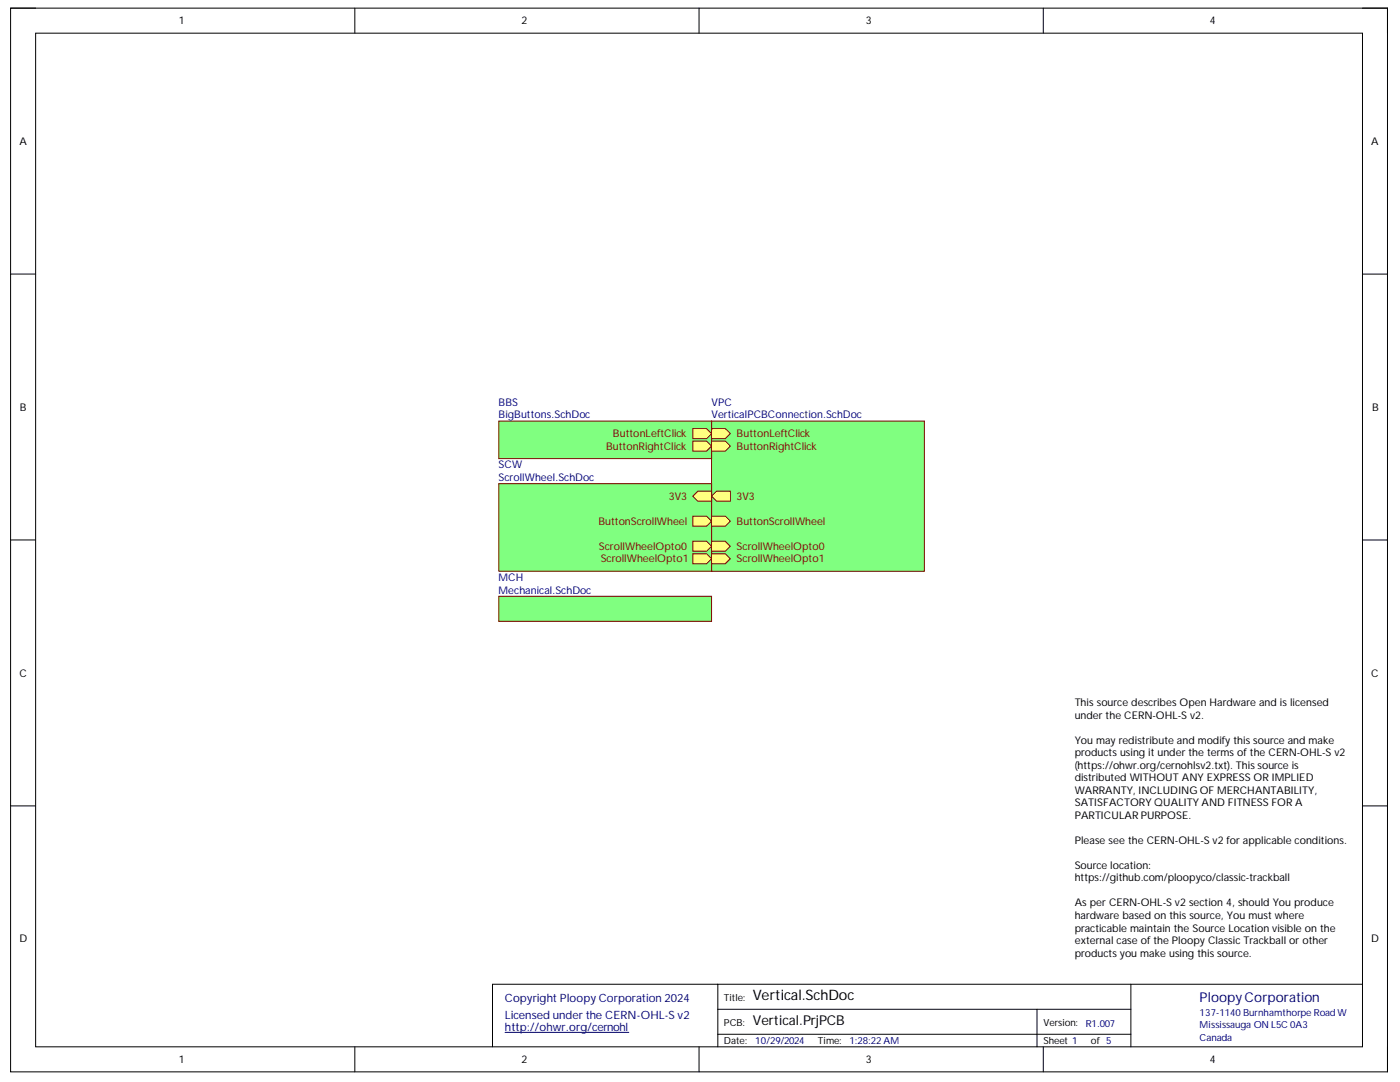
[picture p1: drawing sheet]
<svg xmlns="http://www.w3.org/2000/svg" width="279mm" height="216mm" viewBox="0 0 279 216" stroke-linecap="round" stroke-linejoin="round" font-family="sans-serif">
<path d="M2.1 1.6h274.8v212.3h-274.8z" fill="none" stroke="#000" stroke-width=".2"/>
<path d="M7.1 6.6h264.8v202.3h-264.8z" fill-rule="evenodd" fill="#fff"/>
<g fill="none" stroke="#000" stroke-width=".2">
<path d="M2.1 1.6h5M7.1 6.6h264.8v202.3h-264.8zM70.8 1.6v5M139.5 1.6v5M208.2 1.6v5M271.9 1.6h5v5M2.1 54.7h5M271.9 54.7h5M2.1 107.7h5M271.9 107.8h5M2.1 160.8h5M271.9 160.8h5"/>
<path d="M143.3 196.4v12.5M225.7 196.4v12.5M271.9 196.4h-173.6v12.5M70.8 208.9v5M139.5 208.9v5M143.3 201.4h82.4M143.3 206.4h82.4M207 201.4v7.5M208.2 208.9v5M276.9 208.9v5"/>
</g>
<path d="M100.8 206h24.7" fill="none" stroke="#000080" stroke-width=".2"/>
<path d="M99.5 119h42.5v5h-42.5z" fill-rule="evenodd" fill="#80ff80"/>
<path d="M99.5 119h42.5v5h-42.5z" fill="none" stroke="#800000" stroke-width=".2"/>
<path d="M142 84h42.5v30h-42.5z" fill-rule="evenodd" fill="#80ff80"/>
<path d="M142 84h42.5v30h-42.5z" fill="none" stroke="#800000" stroke-width=".2"/>
<path d="M142 99l1-1h2.8v2h-2.8z" fill-rule="evenodd" fill="#ffff80"/>
<path d="M142 99l1-1h2.8v2h-2.8z" fill="none" stroke="#800000" stroke-width=".2"/>
<path d="M142 88h2.8l1 1-1 1h-2.8z" fill-rule="evenodd" fill="#ffff80"/>
<path d="M142 88h2.8l1 1-1 1h-2.8z" fill="none" stroke="#800000" stroke-width=".2"/>
<path d="M142 85.5h2.8l1 1-1 1h-2.8z" fill-rule="evenodd" fill="#ffff80"/>
<path d="M142 85.5h2.8l1 1-1 1h-2.8z" fill="none" stroke="#800000" stroke-width=".2"/>
<path d="M142 110.5h2.8l1 1-1 1h-2.8z" fill-rule="evenodd" fill="#ffff80"/>
<path d="M142 110.5h2.8l1 1-1 1h-2.8z" fill="none" stroke="#800000" stroke-width=".2"/>
<path d="M142 108h2.8l1 1-1 1h-2.8z" fill-rule="evenodd" fill="#ffff80"/>
<path d="M142 108h2.8l1 1-1 1h-2.8z" fill="none" stroke="#800000" stroke-width=".2"/>
<path d="M142 103h2.8l1 1-1 1h-2.8z" fill-rule="evenodd" fill="#ffff80"/>
<path d="M142 103h2.8l1 1-1 1h-2.8z" fill="none" stroke="#800000" stroke-width=".2"/>
<path d="M99.5 84h42.5v7.5h-42.5z" fill-rule="evenodd" fill="#80ff80"/>
<path d="M99.5 84h42.5v7.5h-42.5z" fill="none" stroke="#800000" stroke-width=".2"/>
<path d="M138.3 88h2.7l1 1-1 1h-2.7z" fill-rule="evenodd" fill="#ffff80"/>
<path d="M138.3 88h2.7l1 1-1 1h-2.7z" fill="none" stroke="#800000" stroke-width=".2"/>
<path d="M138.3 85.5h2.7l1 1-1 1h-2.7z" fill-rule="evenodd" fill="#ffff80"/>
<path d="M138.3 85.5h2.7l1 1-1 1h-2.7z" fill="none" stroke="#800000" stroke-width=".2"/>
<path d="M99.5 96.5h42.5v17.5h-42.5z" fill-rule="evenodd" fill="#80ff80"/>
<path d="M99.5 96.5h42.5v17.5h-42.5z" fill="none" stroke="#800000" stroke-width=".2"/>
<path d="M138.3 99l1-1h2.7v2h-2.7z" fill-rule="evenodd" fill="#ffff80"/>
<path d="M138.3 99l1-1h2.7v2h-2.7z" fill="none" stroke="#800000" stroke-width=".2"/>
<path d="M138.3 110.5h2.7l1 1-1 1h-2.7z" fill-rule="evenodd" fill="#ffff80"/>
<path d="M138.3 110.5h2.7l1 1-1 1h-2.7z" fill="none" stroke="#800000" stroke-width=".2"/>
<path d="M138.3 108h2.7l1 1-1 1h-2.7z" fill-rule="evenodd" fill="#ffff80"/>
<path d="M138.3 108h2.7l1 1-1 1h-2.7z" fill="none" stroke="#800000" stroke-width=".2"/>
<path d="M138.3 103h2.7l1 1-1 1h-2.7z" fill-rule="evenodd" fill="#ffff80"/>
<path d="M138.3 103h2.7l1 1-1 1h-2.7z" fill="none" stroke="#800000" stroke-width=".2"/>
<path d="M214.5 139h54.9v54.9h-54.9z" fill-rule="evenodd" fill="#fff"/>
<path d="M214.5 139h54.9v54.9h-54.9z" fill="none" stroke="#fff" stroke-width=".2"/>
<text font-size="2.9" x="150.2" y="199.6">Vertical.SchDoc</text>
<text font-size="2.7" fill="#000080" x="239.4" y="199.8">PloopyCorporation</text>
<text font-size="2.7" x="150.2" y="204.6">Vertical.PrjPCB</text>
<g font-size="2.3" fill="#000080">
<text x="100.8" y="200">CopyrightPloopyCorporation2024</text>
<text x="100.8" y="203.2">LicensedundertheCERN-OHL-Sv2</text>
<text x="100.8" y="205.8">http://ohw</text>
<text x="112.1" y="205.8">r.org/cernohl</text>
</g>
<g font-size="2.1">
<text x="35.7" y="4.8">1</text>
<text x="104.1" y="4.8">2</text>
<text x="172.8" y="4.8">3</text>
<text x="241.4" y="4.8">4</text>
<text x="3.9" y="28.9">A</text>
<text x="273.7" y="28.9">A</text>
<text x="4" y="82">B</text>
<text x="273.8" y="82">B</text>
<text x="3.9" y="135">C</text>
<text x="273.7" y="135">C</text>
<text x="214.5" y="141">Thissource describesOpen Hardw</text>
<text x="214.5" y="143.4">under the CERN-OHL-S v2.</text>
<text x="247.7" y="141">are and islicensed</text>
<text x="214.5" y="148.4">You may redistribute andmodify thissource andmake</text>
<text x="214.5" y="150.9">productsusingit under the termsof the CERN-OHL-S v2</text>
<text x="214.5" y="153.4">(https://ohw</text>
<text x="214.5" y="155.9">distributed WITHOUTANY EXPRESS ORIMPLIED</text>
<text x="226.1" y="153.4">r.org/cernohlsv2.txt). Thissourceis</text>
<text x="214.5" y="158.4">WARRANTY, INCLUDINGOFMERCHANTABILITY,</text>
<text x="214.5" y="160.9">SATISFACTORYQUALITYANDFITNESSFORA</text>
<text x="214.5" y="163.4">PARTICULARPURPOSE.</text>
<text x="214.5" y="168.4">Please see the CERN-OHL-S v2 for applicable conditions.</text>
<text x="214.5" y="173.4">Sourcelocation:</text>
<text x="214.5" y="175.9">https://github.com/ploopyco/classic-trackball</text>
<text x="214.5" y="180.8">Asper CERN-OHL-S v2 section 4, shouldYou produce</text>
<text x="214.5" y="183.4">hardw</text>
<text x="214.5" y="185.9">practicable maintain the Source Location visible on the</text>
<text x="220.4" y="183.4">are basedon thissource, You must w</text>
<text x="256" y="183.4">here</text>
<text x="3.9" y="188">D</text>
<text x="214.5" y="188.4">external case of the Ploopy Classic Trackball or other</text>
<text x="214.5" y="190.9">productsyou make usingthissource.</text>
<text x="273.7" y="188">D</text>
<text x="35.7" y="212.1">1</text>
<text x="104.1" y="212.1">2</text>
<text x="172.8" y="212.1">3</text>
<text x="241.4" y="212.1">4</text>
</g>
<g font-size="2.1" fill="#000080">
<text x="99.5" y="81">BBS</text>
<text x="99.5" y="83.5">BigButtons.SchDoc</text>
<text x="142" y="81">VPC</text>
<text x="142" y="83.5">VerticalPCBConnection.SchDoc</text>
<text x="99.5" y="93.5">SCW</text>
<text x="99.5" y="96">ScrollWheel.SchDoc</text>
<text x="99.5" y="115.9">MCH</text>
<text x="99.5" y="118.5">Mechanical.SchDoc</text>
</g>
<g font-size="2.1" fill="#800000">
<text x="121" y="89.7">ButtonRightClick</text>
<text x="122.3" y="87.2">ButtonLeftClick</text>
<text x="147" y="89.7">ButtonRightClick</text>
<text x="147" y="87.2">ButtonLeftClick</text>
<text x="133.5" y="99.7">3V3</text>
<text x="147" y="99.7">3V3</text>
<text x="119.5" y="104.7">ButtonScrollWheel</text>
<text x="147" y="104.7">ButtonScrollWheel</text>
<text x="119.5" y="109.7">ScrollWheelOpto0</text>
<text x="119.9" y="112.2">ScrollWheelOpto1</text>
<text x="147" y="112.2">ScrollWheelOpto1</text>
<text x="147" y="109.7">ScrollWheelOpto0</text>
</g>
<g font-size="1.9">
<text x="144.5" y="199.7">Title:</text>
<text x="144.5" y="208.4">Date:</text>
<text x="144.5" y="204.7">PCB:</text>
<text x="163.2" y="208.4">Time:</text>
<text x="208.2" y="204.7">Version:</text>
<text x="208.2" y="208.4">Sheet 1</text>
<text x="217.7" y="208.4">of 5</text>
</g>
<g font-size="1.9" fill="#000080">
<text x="239.4" y="202.6">137-1140BurnhamthorpeRoadW</text>
<text x="150.7" y="208.4">10/29/2024</text>
<text x="169.5" y="208.4">1:28:22AM</text>
<text x="216.7" y="204.9">R1.007</text>
<text x="239.4" y="205.2">MississaugaONL5C0A3</text>
<text x="239.4" y="207.6">Canada</text>
</g>
</svg>
